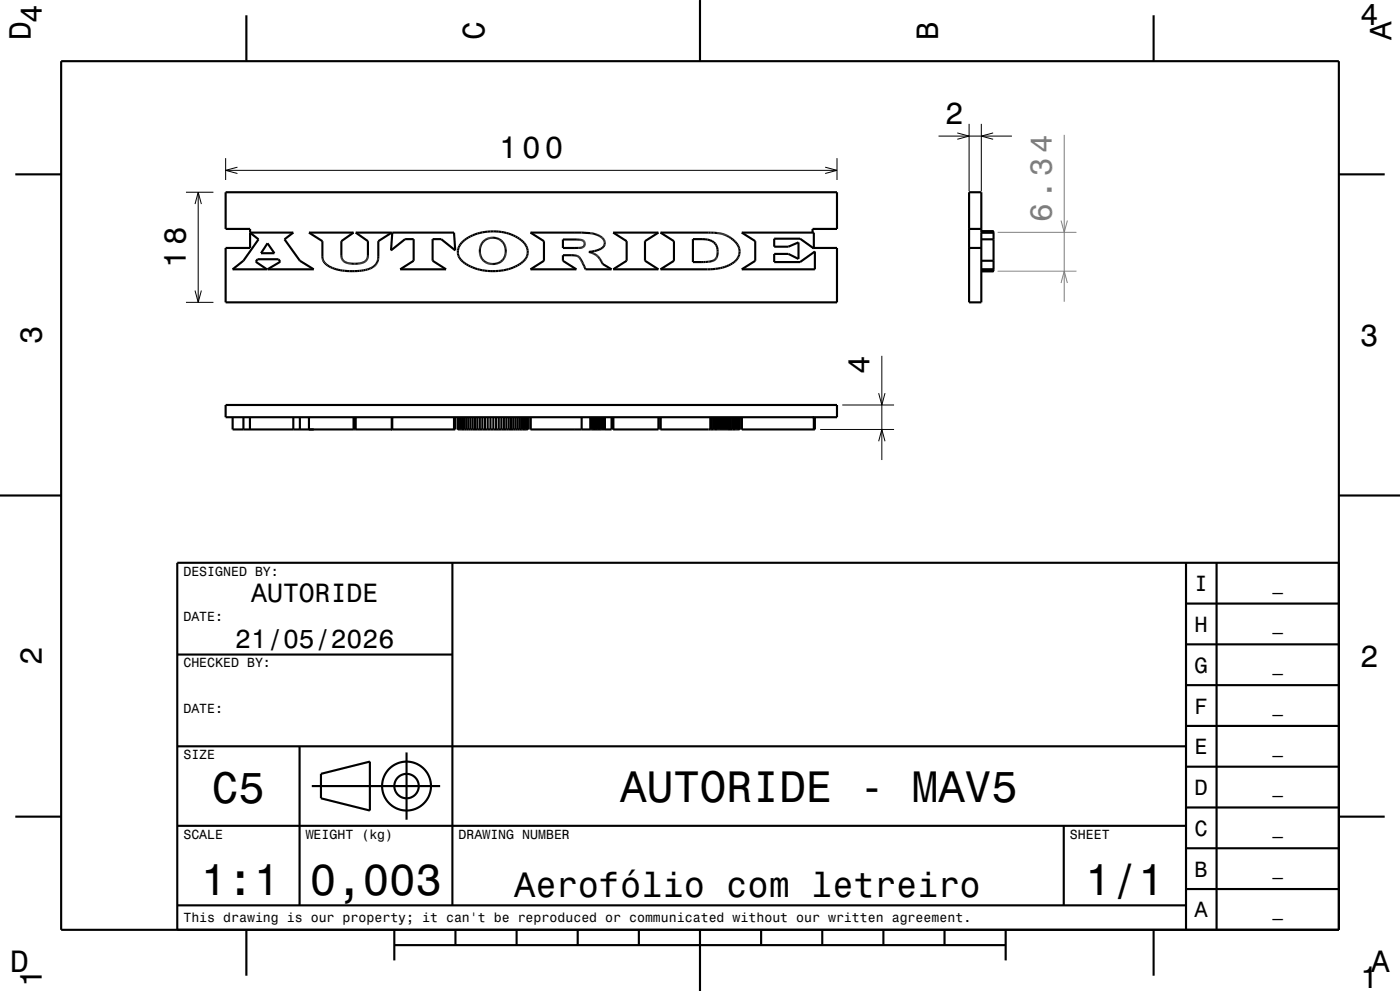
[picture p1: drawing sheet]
<svg xmlns="http://www.w3.org/2000/svg" width="229mm" height="162mm" viewBox="0 0 229 162" stroke-linecap="round" stroke-linejoin="round" font-family="sans-serif">
<g fill="none" stroke="#000" stroke-width=".16">
<path d="M30.4 31.4h4.5M31.9 33.4l.5-2 .5 2M32.4 31.4v18M36.9 25.8v3.6M36.9 27.8h100M38.8 27.3l-1.9 .5 1.9 .6M135 27.3l1.9 .5-1.9 .6M136.9 25.8v3.6M153.5 22.2h12M156.6 21.7l1.9 .5-1.9 .6M158.5 20.2v11.1M160.5 20.2v11.1"/>
<path d="M162.5 21.7l-2 .5 2 .6M30.4 49.4h4.5M31.9 47.5l.5 1.9 .5-1.9M144.2 58.2v17M134.2 70.2h12M137.8 66.2h8.4M143.7 64.3l.5 1.9 .6-1.9M143.7 72.1l.5-1.9 .6 1.9"/>
</g>
<path d="M163.2 38h12.9M173.6 36.1l.5 1.9 .5-1.9M174.1 22v27.3M163.2 44.3h12.9M173.6 46.3l.5-2 .5 2" fill="none" stroke="#808080" stroke-width=".16"/>
<g fill="none" stroke="#000" stroke-width=".35">
<path d="M10 10h209v142h-209zM40.3 2.5v7.5M114.5 0v10M188.7 2.5v7.5M2.5 28.5h7.5M40.9 38h7.1l-1.5 1.1 2.6 3.5 2.2 1.4h-7.5l2-1.2-.2-.4h-3.5l-.3 .4 1.9 1.2h-5.6l1.7-1.4 2.5-3.5zM43.8 39.8l1.1 1.6h-2.2zM50.5 38h7.3l-2 1.4v2.3a1.43 1.43 0 0 0 1.8 1.4 2.49 2.49 0 0 0 2.5-.8l.1-.6v-2.3l-2-1.4h5.9l-2.2 1.4v2.6a2.17 2.17 0 0 1-2.1 2.1 8.9 8.9 0 0 1-6.4-.8l-.4-.5-.2-.6-.1-2.8zM64.2 38h10.1l.2 2.9-2.3-1.8h-1.4v3.5l2.2 1.4h-7.5l2.2-1.4v-3.5h-1.4l-2.3 1.8zM75.7 39.5a8.1 8.1 0 0 1 9.8 0 2.19 2.19 0 0 1-.5 3.7 8.7 8.7 0 0 1-9.5-.6 2.05 2.05 0 0 1 .2-3.1zM86.8 38l9.8 .1a2.47 2.47 0 0 1 2.3 1.5 1.32 1.32 0 0 1-1.2 1.3l-1.4 .3a2.9 2.9 0 0 1 2.3 2l1.4 .8h-4.2l-.7-1.5a1.33 1.33 0 0 0-1.6-.8h-1.4v.9l2.2 1.4h-7.5l2.2-1.4v-3.2zM92.1 39.2h2.5a.81 .81 0 0 1 1 .7 .76 .76 0 0 1-.9 .6h-2.6z"/>
<path d="M100.3 38h7.4l-2.2 1.4v3.2l2.2 1.4h-7.4l2.2-1.4v-3.2zM108 38h8.4a4.6 4.6 0 0 1 4.5 2.6 2.52 2.52 0 0 1-2 2.9 8.7 8.7 0 0 1-3.2 .5h-7.7l2.2-1.4v-3.2zM113.3 39.1a6.4 6.4 0 0 1 3.2 .3 1.89 1.89 0 0 1 .1 3.2l-1.2 .2h-2.1zM121.3 38h11.8v2.6l-2.2-1.6h-4.3v1.3h2.4l1.6-.7v2.7l-1.6-.8h-2.4v1.3h4.3l2.4-1.7v2.9h-12l2.2-1.4v-3.2zM132.9 38v-.6h4v-6h-100v6h4v3.1h-4v8.9h100v-8.9h-3.8M158.5 31.4h2v18h-2zM158.5 37.4h2M160.5 38h2M160.5 39.1h2M160.5 37.8h2v6.5h-2M160.5 37.9h2M219 28.5h7.5"/>
<path d="M132.9 40.5h.1M158.5 40.5h2M160.5 44h2M160.5 42.6h2M160.5 44.1h2M160.5 44.2h2M160.5 44.3h2M36.9 66.2h100v2h-100zM38.1 68.2v2h36.4v-2M39.8 68.2v2M40.9 68.2v2M48 68.2v2"/>
<path d="M49.1 68.2v2M50.5 68.2v2M57.8 68.2v2M58 68.2v2M58.2 68.2v2M64.1 68.2v2M64.2 68.2v2M74.3 68.2v2M74.9 68.2v2h11.4v-2M74.9 68.2v2M75 68.2v2M75.2 68.2v2"/>
<path d="M75.3 68.2v2M75.5 68.2v2M75.7 68.2v2M76 68.2v2M76.3 68.2v2M76.6 68.2v2M77 68.2v2M77.3 68.2v2M77.7 68.2v2M78.1 68.2v2M78.5 68.2v2M78.9 68.2v2"/>
<path d="M79.3 68.2v2M79.8 68.2v2M80.2 68.2v2M80.7 68.2v2M81.1 68.2v2M81.6 68.2v2M82 68.2v2M82.4 68.2v2M82.8 68.2v2M83.2 68.2v2M83.6 68.2v2M84 68.2v2"/>
<path d="M84.3 68.2v2M84.7 68.2v2M85 68.2v2M85.3 68.2v2M85.5 68.2v2M85.7 68.2v2M85.9 68.2v2M86.1 68.2v2M86.2 68.2v2M86.3 68.2v2M86.8 68.2v2h13.2v-2M95.1 68.2v2"/>
<path d="M96.6 68.2v2M96.8 68.2v2M97 68.2v2M97.2 68.2v2M97.3 68.2v2M97.5 68.2v2M97.7 68.2v2M97.8 68.2v2M98 68.2v2M98.1 68.2v2M98.3 68.2v2M98.4 68.2v2"/>
<path d="M98.5 68.2v2M98.6 68.2v2M98.7 68.2v2M98.8 68.2v2M98.9 68.2v2M100.3 68.2v2h7.4v-2M108 68.2v2h13v-2M116.2 68.2v2M116.4 68.2v2M116.7 68.2v2M116.9 68.2v2M117.1 68.2v2"/>
<path d="M117.3 68.2v2M117.5 68.2v2M117.7 68.2v2M117.9 68.2v2M118 68.2v2M118.2 68.2v2M118.4 68.2v2M118.5 68.2v2M118.7 68.2v2M118.8 68.2v2M119 68.2v2M119.1 68.2v2"/>
<path d="M119.3 68.2v2M119.4 68.2v2M119.6 68.2v2M119.8 68.2v2M120.1 68.2v2M120.3 68.2v2M120.5 68.2v2M120.6 68.2v2M120.8 68.2v2M120.9 68.2v2M121.3 68.2v2h12v-2M133.1 68.2v2"/>
<path d="M0 81h10M74 92v56M194 98.7h25M194 92v60M199 92v60M219 81h10M219 92h-190v60M29 107h45M194 118.7h25M194 112h25M194 105.3h25M2.5 133.5h7.5"/>
<path d="M29 135h165M29 122h165M49 122v26M51 128.5h21M52.5 126.5l8-2v8l-8-2zM66.5 123v11M174 135v13M194 138.7h25M194 132h25M194 125.3h25M219 133.5h7.5M29 148h165"/>
<path d="M40.3 152v7.5M64.5 154.5h100M64.5 152v5M74.5 152v2.5M84.5 152v2.5M94.5 152v2.5M104.5 152v2.5M114.5 152v10M124.5 152v2.5M134.5 152v2.5M144.5 152v2.5M154.5 152v2.5"/>
<path d="M164.5 152v5M188.7 152v7.5M194 145.3h25"/>
<circle cx="80.6" cy="41" r="2.17"/>
<circle cx="66.5" cy="128.5" r="2"/>
<circle cx="66.5" cy="128.5" r="4"/>
</g>
<g font-size="7.2">
<text x="34.7" y="131.3">C5</text>
<text x="101.5" y="131.1">AUTORIDE - MAV5</text>
<text x="32.8" y="146.3">1:1</text>
<text x="50.7" y="146.3">0,003</text>
<text x="177.5" y="146.3">1/1</text>
</g>
<text font-size="5.8" x="84.1" y="146.6">Aerofólio com letreiro</text>
<g font-size="5">
<text x="6.8" y="3.8" transform="rotate(-90 6.8 3.8)">4</text>
<text x="222.5" y="4.1">4</text>
<text x="5" y="6.5" transform="rotate(-90 5 6.5)">D</text>
<text x="79.2" y="6.5" transform="rotate(-90 79.2 6.5)">C</text>
<text x="153.4" y="6.5" transform="rotate(-90 153.4 6.5)">B</text>
<text x="227.6" y="6.5" transform="rotate(-90 227.6 6.5)">A</text>
<text x="154.6" y="20.2">2</text>
<text x="81.7" y="25.8">100</text>
<text x="30.4" y="43.8" transform="rotate(-90 30.4 43.8)">18</text>
<text x="6.8" y="56.3" transform="rotate(-90 6.8 56.3)">3</text>
<text x="222.5" y="56.6">3</text>
<text x="142.2" y="61.2" transform="rotate(-90 142.2 61.2)">4</text>
<text x="6.8" y="108.8" transform="rotate(-90 6.8 108.8)">2</text>
<text x="222.5" y="109.1">2</text>
<text x="1.7" y="158.8">D</text>
<text x="6.8" y="161.3" transform="rotate(-90 6.8 161.3)">1</text>
<text x="222.5" y="161.6">1</text>
<text x="224.3" y="158.8">A</text>
</g>
<text font-size="5" fill="#808080" x="172.1" y="36.3" transform="rotate(-90 172.1 36.3)">6.34</text>
<g font-size="4.3">
<text x="41.1" y="98.5">AUTORIDE</text>
<text x="38.5" y="106">21/05/2026</text>
</g>
<g font-size="3.6">
<text x="195.4" y="96.6">I</text>
<text x="195.4" y="103.3">H</text>
<text x="195.4" y="110">G</text>
<text x="195.4" y="116.6">F</text>
<text x="195.4" y="123.3">E</text>
<text x="195.4" y="130">D</text>
<text x="195.4" y="136.6">C</text>
<text x="195.4" y="143.3">B</text>
<text x="195.4" y="150">A</text>
</g>
<g font-size="2.9">
<text x="208.1" y="96.4">_</text>
<text x="208.1" y="103">_</text>
<text x="208.1" y="109.7">_</text>
<text x="208.1" y="116.4">_</text>
<text x="208.1" y="123">_</text>
<text x="208.1" y="129.7">_</text>
<text x="208.1" y="136.4">_</text>
<text x="208.1" y="143.1">_</text>
<text x="208.1" y="149.7">_</text>
</g>
<g font-size="2.2">
<text x="30" y="94.1">DESIGNED BY:</text>
<text x="30" y="101.6">DATE:</text>
<text x="30" y="109.1">CHECKED BY:</text>
<text x="30" y="116.6">DATE:</text>
<text x="30" y="124.1">SIZE</text>
<text x="30" y="137.1">SCALE</text>
<text x="50" y="137.1">WEIGHT (kg)</text>
<text x="75" y="137.1">DRAWING NUMBER</text>
<text x="175" y="137.1">SHEET</text>
<text x="30" y="150.8">This drawing is our property; it can't be reproduced or communicated without our written agreement.</text>
</g>
</svg>
